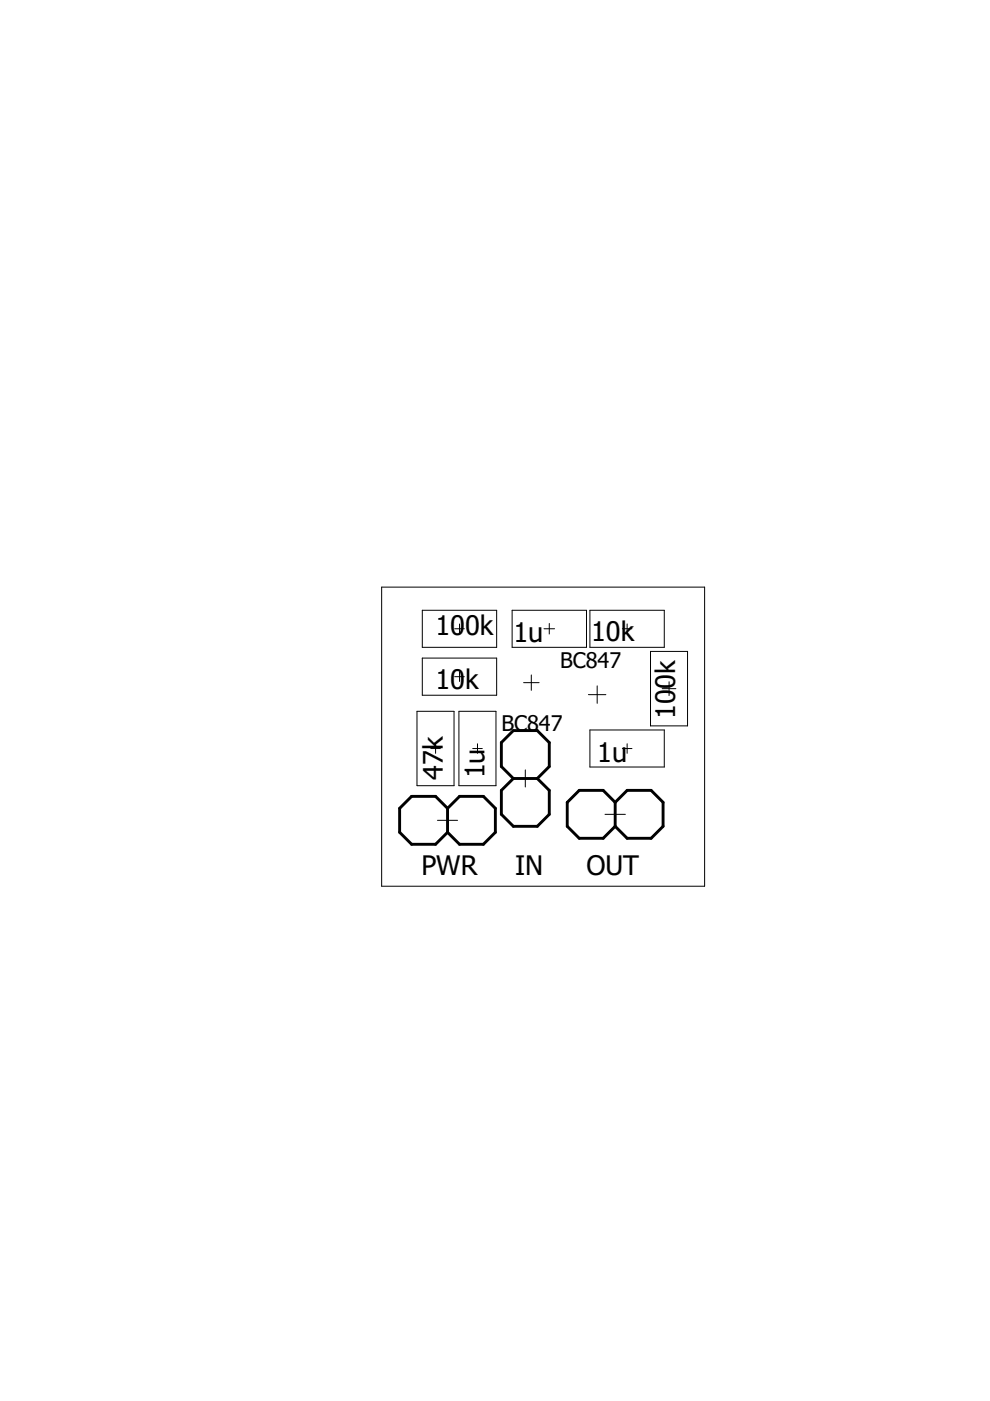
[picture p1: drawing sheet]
<svg xmlns="http://www.w3.org/2000/svg" width="210mm" height="297mm" viewBox="0 0 210 297" stroke-linecap="round" stroke-linejoin="round" font-family="sans-serif">
<g fill="none" stroke="#000" stroke-width=".21">
<path d="M80.9 124.5h68.5v63.4h-68.5zM89.5 129.4h15.8v7.8h-15.8zM89.5 139.5h15.8v7.9h-15.8zM96.4 133.3h2M97.4 132.3v2M108.6 129.4h15.8v7.8h-15.8zM115.3 133.3h2.3M116.5 132.2v2.2M125.1 129.4h15.7v7.8h-15.7zM132 133.3h2M133 132.3v2M137.9 138.1h7.9v15.8h-7.9z"/>
<path d="M88.4 150.8h7.9v15.8h-7.9zM91.3 158.7h2.1M92.4 157.7v2M96.4 143.5h2M97.3 150.8h7.9v15.8h-7.9zM97.4 142.5v2M100.2 158.7h2.1M101.2 157.7v2M111 144.7h3.3M112.6 143.1v3.3M124.8 147.3h3.7M125.1 154.8h15.7v7.8h-15.7z"/>
<path d="M126.6 145.4v3.7M132 158.7h2M133 157.7v2M140.4 146h2.9M141.9 144.5v3M92.8 173.9h4.2M94.9 171.8v4.3M109.6 165.1h3.6M111.4 163.2v3.7M128.3 172.7h4.3M130.4 170.5v4.3"/>
</g>
<path d="M94.9 171.4l-2.5-2.6h-5.1l-2.6 2.6v5.1l2.6 2.5h5.1l2.5-2.5M94.9 171.4l2.5-2.6h5.1l2.5 2.6v5.1l-2.5 2.5h-5.1l-2.5-2.5M94.9 171.4v5.1M108.8 165.1l-2.5 2.5v5.1l2.5 2.5h5.1l2.6-2.5v-5.1l-2.6-2.5M108.8 165.1l-2.5-2.6v-5.1l2.5-2.5h5.1l2.6 2.5v5.1l-2.6 2.6M108.8 165.1h5.1M130.4 170.1l-2.5-2.5h-5.1l-2.5 2.5v5.1l2.5 2.5h5.1l2.5-2.5M130.4 170.1l2.6-2.5h5l2.6 2.5v5.1l-2.6 2.5h-5l-2.6-2.5M130.4 170.1v5.1" fill="none" stroke="#000" stroke-width=".61"/>
<g font-size="5.7">
<text x="92.3" y="134.6">100k</text>
<text x="108.9" y="136.1">1u</text>
<text x="125.3" y="135.9">10k</text>
<text x="92.3" y="146">10k</text>
<text x="143.1" y="152.4" transform="rotate(-90 143.1 152.4)">100k</text>
<text x="126.6" y="161.5">1u</text>
<text x="93.9" y="165.3" transform="rotate(-90 93.9 165.3)">47k</text>
<text x="102.8" y="165" transform="rotate(-90 102.8 165)">1u</text>
<text x="89.4" y="185.6">PWR</text>
<text x="109.2" y="185.6">IN</text>
<text x="124.3" y="185.6">OUT</text>
</g>
<g font-size="4.6">
<text x="118.7" y="141.7">BC847</text>
<text x="106.3" y="154.9">BC847</text>
</g>
</svg>
